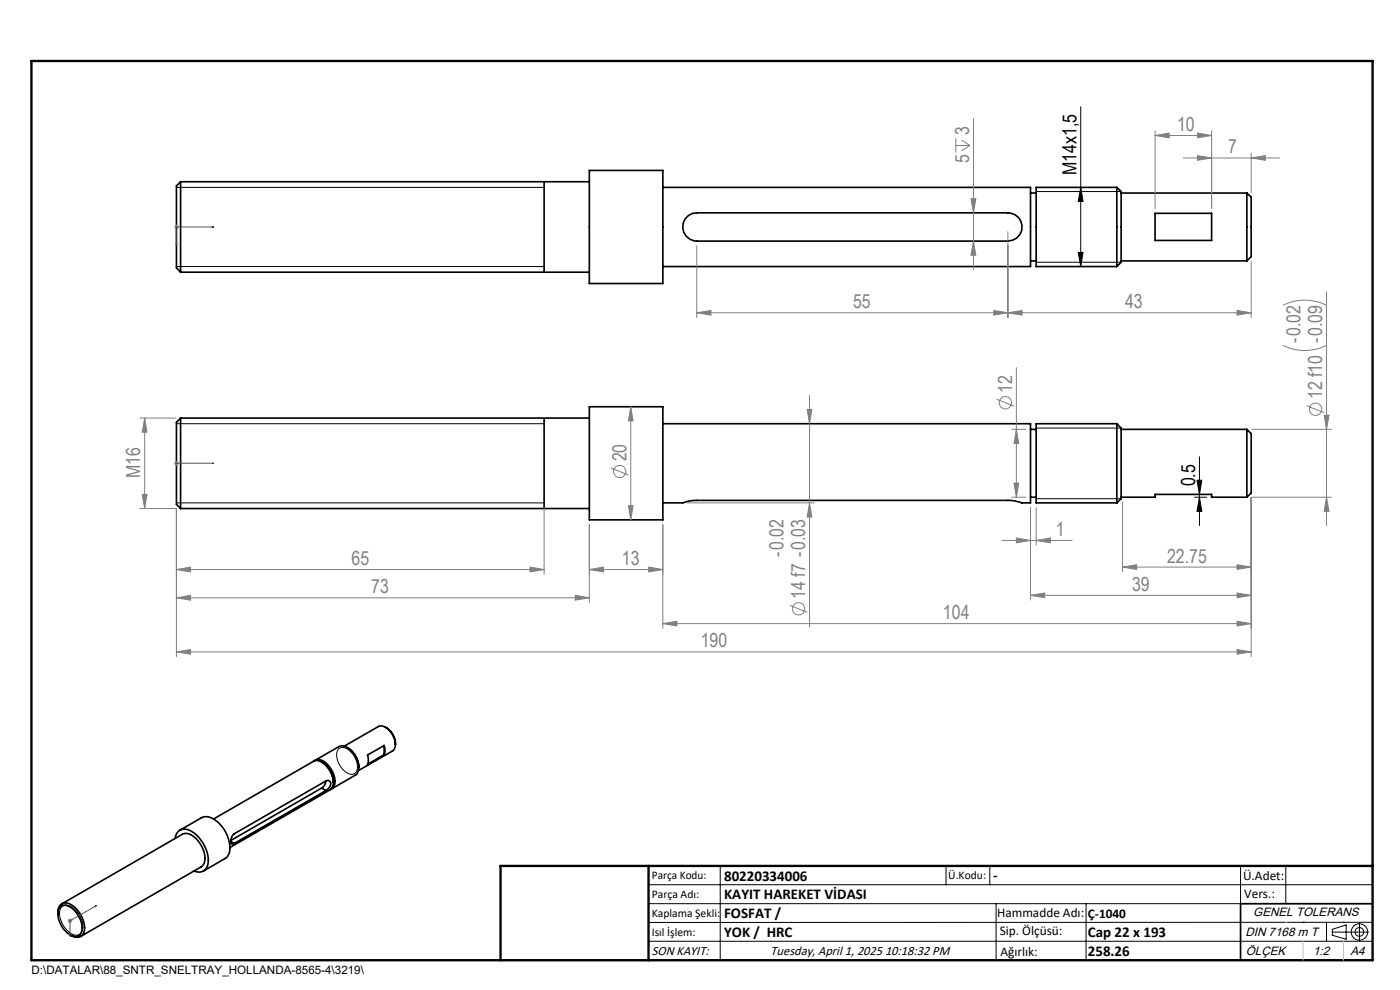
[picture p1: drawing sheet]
<svg xmlns="http://www.w3.org/2000/svg" width="297mm" height="210mm" viewBox="0 0 297 210" stroke-linecap="round" stroke-linejoin="round" font-family="sans-serif">
<g fill="none" stroke="#000" stroke-width=".35">
<path d="M38.3 38.6v19.1M38.3 38.6l-.9 .8v17.4l.9 .9M38.3 38.6h86.7M115.4 38.6v19.1M125 36.2h15.6v23.9h-15.6zM140.6 39.7h78v16.8h-78M236.9 39.7h-17.1v16.8h17.1M236.9 39.7v16.8M236.9 39.7l.9 .9v15l-.9 .9M38.3 57.7h86.7M146 45.7l.9-.4 .9-.2h66a3 3 0 0 1 3 3 3 3 0 0 1-3 3h-66a3 3 0 0 1-2.8-2 3 3 0 0 1 1-3.4zM218.6 40.9h1.2"/>
<path d="M218.6 55.3h1.2M237.8 40.9h26.7M237.8 55.3h26.7M245 45.3h12v5.7h-12zM264.5 40.9l.9 .9v12.6l-.9 .9M264.5 40.9v14.4M38.3 88.7v19.2M38.3 88.7l-.9 .9v17.4l.9 .9M38.3 88.7h86.7M115.4 88.7v19.2M125 86.3h15.6v24h-15.6zM140.6 89.9h78v16.8h-1.8l-2.5-.6h-66.5l-1.8 .2-1.1 .4h-4.3"/>
<path d="M218.6 91.1h1.2M236.9 89.9h-17.1v16.8h17.1M236.9 89.9v16.8M236.9 89.9l.9 .9v15l-.9 .9M237.8 91.1h26.7M264.5 91.1v14.4M264.5 91.1l.9 .9v12.6l-.9 .9M38.3 107.9h86.7M218.6 105.5h1.2M237.8 105.5h7.2v-.6h12v.6h7.5M73.6 158.5a4.8 4.8 0 0 1 2.5 4.3M81.5 158.1a2.74 2.74 0 0 1 0 2"/>
<path d="M81.5 158.1l-3.5 2.1a2.82 2.82 0 0 1 0 1.9l3.5-2M81.5 158.1v2M81.8 154.3a4 4 0 0 1 2.1 3.6M83.9 157.9a4.1 4.1 0 0 0-3.2-3.9l-7.7 4.3M83.9 157.9l-.2 1-.4 .4-7.3 4.2M37.1 177.8a2.07 2.07 0 0 1 3.4-1.6 7.5 7.5 0 0 1 3.6 7.2 1.97 1.97 0 0 1-2.9 1.4M38.2 176.1l4.6-2.6a2.79 2.79 0 0 1 3.1 .6 7.1 7.1 0 0 1 2.7 7l-.6 .9-4.9 2.8M45.3 173.7l21.2-12.2a2.68 2.68 0 0 1 3.1 1.4 4 4 0 0 1 .7 4.3l-21.5 12.6M49 178.5l.7 .4M66.7 161.4a2.08 2.08 0 0 1 2.7 .6 4.8 4.8 0 0 1 1.4 4.8l-.6 .6M66.9 161.3l5-2.9a2.71 2.71 0 0 1 3.1 1.4l.7 1.3 .4 1.7M68.2 167.2l-19.2 11.1"/>
<path d="M68.2 167.2l.9 .5M68.4 161.8a4.4 4.4 0 0 1 2.3 3.9M69.1 165.7l-.3 .9-.6 .6M69.1 167.7l.3-.2a1.2 1.2 0 0 0 .5-1.8h-.8l-19.4 11.2a1.96 1.96 0 0 0-.6 2.1l.6-.1M69.1 167.7l-19.4 11.2M76.1 162.8l-.1 .8-.5 .8-5.2 2.9M12.3 193.8a1.81 1.81 0 0 1 1.8-2.3 5.6 5.6 0 0 1 3.6 6.4 1.8 1.8 0 0 1-2.8 .4M12.9 192.3a2.08 2.08 0 0 1 2.8 .7 4.6 4.6 0 0 1 1.3 5.1 2.04 2.04 0 0 1-3-.5 4.8 4.8 0 0 1-1.5-4.8zM13.1 191.7l25.6-14.7a2.34 2.34 0 0 1 2.8 .8 5.7 5.7 0 0 1 1.8 5.4l-.6 .7-25.6 14.7M291.2 191.7h-28v12M106.2 203.7h185"/>
</g>
<g fill="none" stroke="#808080" stroke-width=".21">
<path d="M202.8 29.4v2.9M202.8 30.9h3M204 29.7l1.8 1.2M205.8 30.9l-1.8 1.1M206.5 25.1v32M245 28.7l3-.5v1zM245 27.7v16.6M245 28.7h12M251 33.5h20.4M254 33l3 .5-3 .5zM254 28.2l3 .5-3 .5zM257 27.7v16.6"/>
<path d="M265.4 33.5l3-.5v1zM265.4 32.5v8.3M36.9 48.1h1M37.1 47.8l.7 .7M37.4 47.7v.9M37.8 47.8l-.7 .7M147.8 52.1v15.3M206 42.1h1l-.5 3zM206.5 51.1l.5 3h-1zM213.8 49.1v18.3M265.4 55.4v12M147.8 66.3l3-.4v.9z"/>
<path d="M147.8 66.3h117.6M210.8 65.9l3 .4-3 .5zM213.8 66.3l3-.4v.9zM215.6 78v27.5M262.4 65.9l3 .4-3 .5zM272.1 73.3a10.4 10.4 0 0 0 9.3 0M272.1 64.8a10.4 10.4 0 0 1 9.3 0M281.4 61.9v49.6M29.7 88.7h7.6M30.7 88.7l.5 3h-1zM30.7 88.7v19.2M36.9 98.3h1"/>
<path d="M37.1 97.9l.7 .7M37.4 97.8v1M37.8 97.9l-.7 .7M129.6 99.3l3.7 1.5M133.8 86.3l.5 3h-1zM133.8 86.3v24M171.2 86.9h1l-.5 3zM171.7 83.9v49.1M211.4 84.7l3.8 1.5M214.6 91.1h3M215.6 91.1l.5 3h-1zM265.5 91.1h16.9"/>
<path d="M277.2 86.1l3.8 1.5M280.9 88.1h1l-.5 3zM29.7 107.9h7.6M30.2 104.9h1l-.5 3zM37.4 108v31.3M115.4 107.7v14.1M125 111.3v16.5M133.3 107.3h1l-.5 3zM140.6 111.3v22M145.8 106.7h27M171.7 106.7l.5 3h-1zM212.6 114.6h14.8"/>
<path d="M214.6 105.5h3M215.1 102.5h1l-.5 3zM215.6 114.1l3 .5-3 .5zM218.6 107.7v19.6M219.8 114.6l3-.5v1zM219.8 107.7v7.9M238.1 106.5v14.8M262.4 119.8l3 .5-3 .5zM265.4 105.6v33.7M265.5 105.5h16.9M281.4 105.5l.5 3h-1zM37.4 138.3l3-.5v1z"/>
<path d="M37.4 120.8l3-.5v1zM37.4 126.8l3-.5v1zM37.4 138.3h228M37.4 120.8h78M37.4 126.8h87.6M112.4 120.3l3 .5-3 .5zM122 126.3l3 .5-3 .5zM125 120.8l3-.5v1zM125 120.8h15.6M137.6 120.3l3 .5-3 .5zM140.6 132.3l3-.5v1zM140.6 132.3h124.8"/>
<path d="M167.5 128.4l3.8 1.5M218.6 126.3l3-.5v1zM218.6 126.3h46.8M238.1 120.3l3-.5v1zM238.1 120.3h27.3M262.4 131.8l3 .5-3 .5zM262.4 137.8l3 .5-3 .5zM262.4 125.8l3 .5-3 .5zM14.4 195.3h.9M14.5 195l.7 .7M14.9 194.8v1M15.2 195l-.7 .7"/>
<circle cx="213.3" cy="85.4" r="1.31"/>
<circle cx="279.1" cy="86.8" r="1.31"/>
<circle cx="131.5" cy="100" r="1.31"/>
<circle cx="169.4" cy="129.1" r="1.3"/>
</g>
<g fill="none" stroke="#000" stroke-width=".21">
<path d="M37.4 39.7h78M229.3 39.7l.5 3h-1.1zM229.3 22.6v33.9M37.4 56.5h78M219.8 55.6h18M219.8 40.6h18M228.7 53.5h1.1l-.5 3zM37.4 89.9h78M219.8 90.8h18M254.5 96.9v14.6M37.4 106.7h78M219.8 105.8h18"/>
<path d="M253.4 105.5h2.6M253.9 101.9h1.1l-.5 3zM254.5 105.5l.5 3h-1.1zM71.8 159a1.9 1.9 0 0 1 2.8 .7 3.9 3.9 0 0 1 .9 4.2 1.68 1.68 0 0 1-2.5-.4 3.9 3.9 0 0 1-1.2-4.5zM13.2 192.3a2.24 2.24 0 0 1 2.9 .8 4.3 4.3 0 0 1 1.1 4.8 2.01 2.01 0 0 1-2.9-.5 4.6 4.6 0 0 1-1.4-4.8zM137.6 187.7h153.6M137.6 191.7h153.6M137.6 199.7h153.6M152.8 183.7v20M200.7 183.7v4M210 183.7v4M211.3 191.7v12"/>
<path d="M230.4 191.7v12M263.2 183.7v20M272.8 183.7v8M276.4 195.6h.1M281.4 195.6v4.1M282.6 197.7h7.8M282.6 197.1l3-.9v3l-3-.8zM285 195.6h.1M288.4 195.8v3.8M291.2 195.6l-153.6 .1"/>
<circle cx="288.4" cy="197.7" r="1.74"/>
<circle cx="288.4" cy="197.7" r=".93"/>
</g>
<path d="M37.3 51.7h.2l-.1 .4zM45 48l.4 .1-.4 .2zM45.4 48.1h-8v4M37.3 98.3h.2zM37.4 98.3h.1M37.4 98.3h8M45.4 98.3h-.4h.4M14.8 198.3l.1-.1v.4zM20.2 192.1h.3l-.3 .2zM20.5 192.1l-5.6 3.2v3.3" fill="none" stroke="#00f" stroke-width=".21"/>
<path d="M6.7 12.9h284.5v190.8h-284.5zM137.6 183.7v20M291.2 183.7h-185v20" fill="none" stroke="#000" stroke-width=".5"/>
<path d="M272.8 195.6h.1M276.4 199.7v4M285 199.7v4" fill="none" stroke="#c0c0c0" stroke-width=".21"/>
<g fill="#00f">
<path d="M37.3 51.7h.2l-.1 .4zM45 48l.4 .1-.4 .2z"/>
<path d="M14.8 198.3l.1-.1v.4zM20.2 192.1h.3l-.3 .2z"/>
<path d="M37.3 98.3h.2zM45 98.3h.4z"/>
</g>
<g fill="#000">
<path d="M229.3 39.7l.5 3h-1.1zM228.7 53.5h1.1l-.5 3z"/>
<path d="M254.5 105.5l.5 3h-1.1zM253.9 101.9h1.1l-.5 3z"/>
</g>
<g fill="#808080">
<path d="M265.4 33.5l3-.5v1zM254 33l3 .5-3 .5z"/>
<path d="M262.4 131.8l3 .5-3 .5zM140.6 132.3l3-.5v1zM262.4 137.8l3 .5-3 .5zM37.4 138.3l3-.5v1z"/>
<path d="M262.4 119.8l3 .5-3 .5zM238.1 120.3l3-.5v1zM262.4 125.8l3 .5-3 .5zM218.6 126.3l3-.5v1zM219.8 114.6l3-.5v1zM215.6 114.1l3 .5-3 .5z"/>
<path d="M254 28.2l3 .5-3 .5zM245 28.7l3-.5v1z"/>
<path d="M206.5 51.1l.5 3h-1zM206 42.1h1l-.5 3z"/>
<path d="M215.1 102.5h1l-.5 3zM215.6 91.1l.5 3h-1z"/>
<path d="M30.2 104.9h1l-.5 3zM30.7 88.7l.5 3h-1zM133.3 107.3h1l-.5 3zM133.8 86.3l.5 3h-1z"/>
<path d="M281.4 105.5l.5 3h-1zM280.9 88.1h1l-.5 3z"/>
<path d="M171.2 86.9h1l-.5 3zM171.7 106.7l.5 3h-1z"/>
<path d="M213.8 66.3l3-.4v.9zM262.4 65.9l3 .4-3 .5zM147.8 66.3l3-.4v.9zM210.8 65.9l3 .4-3 .5z"/>
<path d="M37.4 120.8l3-.5v1zM112.4 120.3l3 .5-3 .5zM37.4 126.8l3-.5v1zM122 126.3l3 .5-3 .5zM125 120.8l3-.5v1zM137.6 120.3l3 .5-3 .5z"/>
</g>
<g font-size="4.1" fill="#808080">
<text x="205.6" y="28.5" transform="rotate(-90 205.6 28.5)">3</text>
<text x="249.7" y="27.8">10</text>
<text x="205.6" y="34.6" transform="rotate(-90 205.6 34.6)">5</text>
<text x="260.5" y="32.6">7</text>
<text x="181" y="65.4">55</text>
<text x="238.7" y="65.4">43</text>
<text x="275.9" y="72.8" transform="rotate(-90 275.9 72.8)">-0.02</text>
<text x="214.7" y="83.3" transform="rotate(-90 214.7 83.3)">12</text>
<text x="280.5" y="84.7" transform="rotate(-90 280.5 84.7)">12 f10 -0.09</text>
<text x="29.8" y="101.5" transform="rotate(-90 29.8 101.5)">M16</text>
<text x="132.9" y="97.9" transform="rotate(-90 132.9 97.9)">20</text>
<text x="224" y="113.7">1</text>
<text x="74.6" y="119.9">65</text>
<text x="132" y="119.9">13</text>
<text x="166.2" y="118.2" transform="rotate(-90 166.2 118.2)">-0.02</text>
<text x="247.6" y="119.3">22.75</text>
<text x="78.8" y="125.9">73</text>
<text x="240.2" y="125.3">39</text>
<text x="170.8" y="127" transform="rotate(-90 170.8 127)">14 f7 -0.03</text>
<text x="200" y="131.3">104</text>
<text x="148.6" y="137.3">190</text>
</g>
<g font-size="4.1">
<text x="228.4" y="37.1" transform="rotate(-90 228.4 37.1)">M14x1,5</text>
<text x="253.5" y="103.2" transform="rotate(-90 253.5 103.2)">0.5</text>
</g>
<g font-size="3.2">
<text x="153.6" y="190.8">KAYIT HAREKET VİDASI</text>
<text x="153.6" y="186.8">80220334006</text>
<text x="210.7" y="186.6">-</text>
<text x="153.6" y="194.8">FOSFAT /</text>
<text x="153.6" y="198.8">YOK / HRC</text>
<text x="230.8" y="198.7">Cap 22 x 193</text>
<text x="230.8" y="202.8">258.26</text>
</g>
<g font-size="2.8">
<text x="263.7" y="186.7">Ü.Adet:</text>
<text x="263.9" y="190.5">Vers.:</text>
<text x="211.5" y="194.5">Hammadde Adı:</text>
<text x="230.8" y="194.7">Ç-1040</text>
<text x="138.3" y="202.6">SON KAYIT:</text>
<text x="163.5" y="202.6">Tuesday, April 1, 2025 10:18:32 PM</text>
<text x="212.1" y="198.4">Sip. Ölçüsü:</text>
<text x="212.2" y="202.7">Ağırlık:</text>
</g>
<g font-size="2.6">
<text x="265.9" y="194.4">GENEL TOLERANS</text>
<text x="264.2" y="198.5">DIN 7168 m T</text>
<text x="264.3" y="202.6">ÖLÇEK</text>
<text x="278.5" y="202.6">1:2</text>
<text x="286.5" y="202.6">A4</text>
</g>
<g font-size="2.5">
<text x="138.3" y="186.4">Parça Kodu:</text>
<text x="138.3" y="190.5">Parça Adı:</text>
<text x="201.2" y="186.5">Ü.Kodu:</text>
<text x="138.3" y="194.5">Kaplama Şekli:</text>
<text x="138.3" y="198.6">Isıl İşlem:</text>
<text x="6.7" y="206.7">D:\DATALAR\88_SNTR_SNELTRAY_HOLLANDA-8565-4\3219\</text>
</g>
</svg>
